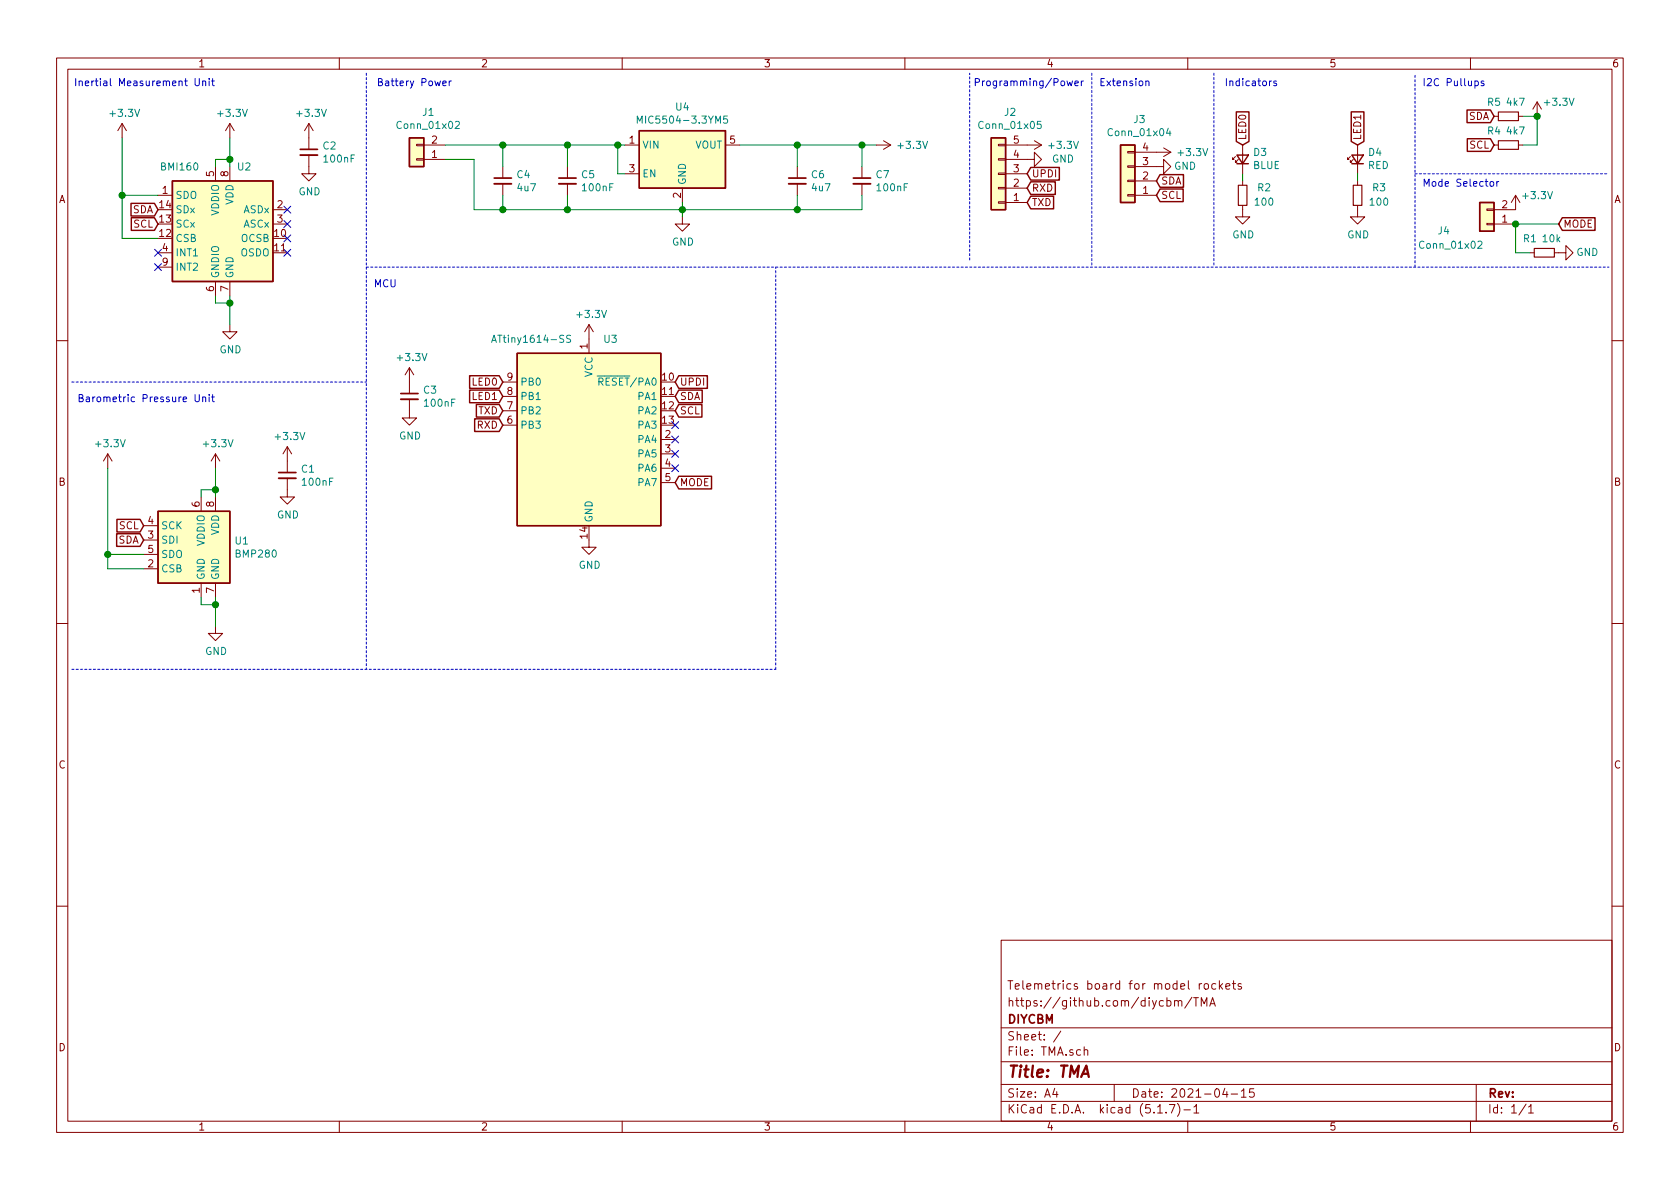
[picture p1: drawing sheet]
EESchema Schematic File Version 4
EELAYER 30 0
EELAYER END
$Descr A4 11693 8268
encoding utf-8
Sheet 1 1
Title "TMA"
Date "2021-04-15"
Rev ""
Comp "DIYCBM "
Comment1 "https://github.com/diycbm/TMA"
Comment2 "Telemetrics board for model rockets"
Comment3 ""
Comment4 ""
$EndDescr
$Comp
L Sensor_Motion:BMI160 U2
U 1 1
P 1600 1550
F 0 "U2" H 1700 1950 50  0000 C CNN
F 1 "BMI160" H 1250 1950 50  0000 C CNN
F 2 "Package_LGA:Bosch_LGA-14_3x2.5mm_P0.5mm" H 1600 1550 50  0001 C CNN
F 3 "https://ae-bst.resource.bosch.com/media/_tech/media/datasheets/BST-BMI160-DS000.pdf" H 900 2400 50  0001 C CNN
	1    1600 1550
	1    0    0    -1  
$EndComp
Wire Wire Line
	1500 1150 1500 1100
Wire Wire Line
	1500 1100 1600 1100
Wire Wire Line
	1600 1100 1600 1150
Connection ~ 1600 1100
Wire Wire Line
	1500 2050 1500 2100
Wire Wire Line
	1500 2100 1600 2100
Wire Wire Line
	1600 2100 1600 2050
Connection ~ 1600 2100
$Comp
L power:+3.3V #PWR0101
U 1 1
P 1600 950
F 0 "#PWR0101" H 1600 800 50  0001 C CNN
F 1 "+3.3V" H 1615 1123 50  0000 C CNN
F 2 "" H 1600 950 50  0001 C CNN
F 3 "" H 1600 950 50  0001 C CNN
	1    1600 950 
	1    0    0    -1  
$EndComp
$Comp
L power:GND #PWR0102
U 1 1
P 1600 2250
F 0 "#PWR0102" H 1600 2000 50  0001 C CNN
F 1 "GND" H 1605 2077 50  0000 C CNN
F 2 "" H 1600 2250 50  0001 C CNN
F 3 "" H 1600 2250 50  0001 C CNN
	1    1600 2250
	1    0    0    -1  
$EndComp
NoConn ~ 1100 1750
NoConn ~ 1100 1850
NoConn ~ 2000 1750
NoConn ~ 2000 1650
NoConn ~ 2000 1550
NoConn ~ 2000 1450
Text GLabel 1100 1450 0    50   Input ~ 0
SDA
Text GLabel 1100 1550 0    50   Input ~ 0
SCL
Wire Wire Line
	1100 1350 850  1350
Wire Wire Line
	850  1350 850  1650
Wire Wire Line
	850  1650 1100 1650
$Comp
L power:+3.3V #PWR0103
U 1 1
P 850 950
F 0 "#PWR0103" H 850 800 50  0001 C CNN
F 1 "+3.3V" H 865 1123 50  0000 C CNN
F 2 "" H 850 950 50  0001 C CNN
F 3 "" H 850 950 50  0001 C CNN
	1    850  950 
	1    0    0    -1  
$EndComp
Wire Wire Line
	850  950  850  1350
Connection ~ 850  1350
Text Notes 1500 600  2    50   ~ 0
Inertial Measurement Unit
$Comp
L Sensor_Pressure:BMP280 U1
U 1 1
P 1400 3850
F 0 "U1" H 1630 3946 50  0000 L CNN
F 1 "BMP280" H 1630 3855 50  0000 L CNN
F 2 "Package_LGA:Bosch_LGA-8_2x2.5mm_P0.65mm_ClockwisePinNumbering" H 1400 3150 50  0001 C CNN
F 3 "https://ae-bst.resource.bosch.com/media/_tech/media/datasheets/BST-BMP280-DS001.pdf" H 1400 3850 50  0001 C CNN
	1    1400 3850
	1    0    0    -1  
$EndComp
Wire Wire Line
	1400 3450 1400 3400
Wire Wire Line
	1400 3400 1500 3400
Wire Wire Line
	1500 3400 1500 3450
Connection ~ 1500 3400
Wire Wire Line
	1400 4150 1400 4200
Wire Wire Line
	1400 4200 1500 4200
Wire Wire Line
	1500 4200 1500 4150
Connection ~ 1500 4200
$Comp
L power:+3.3V #PWR0104
U 1 1
P 1500 3250
F 0 "#PWR0104" H 1500 3100 50  0001 C CNN
F 1 "+3.3V" H 1515 3423 50  0000 C CNN
F 2 "" H 1500 3250 50  0001 C CNN
F 3 "" H 1500 3250 50  0001 C CNN
	1    1500 3250
	1    0    0    -1  
$EndComp
$Comp
L power:GND #PWR0105
U 1 1
P 1500 4350
F 0 "#PWR0105" H 1500 4100 50  0001 C CNN
F 1 "GND" H 1505 4177 50  0000 C CNN
F 2 "" H 1500 4350 50  0001 C CNN
F 3 "" H 1500 4350 50  0001 C CNN
	1    1500 4350
	1    0    0    -1  
$EndComp
Text Notes 1500 2800 2    50   ~ 0
Barometric Pressure Unit
Text GLabel 1000 3750 0    50   Input ~ 0
SDA
Text GLabel 1000 3650 0    50   Input ~ 0
SCL
$Comp
L power:+3.3V #PWR0106
U 1 1
P 750 3250
F 0 "#PWR0106" H 750 3100 50  0001 C CNN
F 1 "+3.3V" H 765 3423 50  0000 C CNN
F 2 "" H 750 3250 50  0001 C CNN
F 3 "" H 750 3250 50  0001 C CNN
	1    750  3250
	1    0    0    -1  
$EndComp
Wire Wire Line
	750  3250 750  3850
Wire Wire Line
	750  3850 1000 3850
Wire Wire Line
	750  3850 750  3950
Wire Wire Line
	750  3950 1000 3950
Connection ~ 750  3850
Wire Notes Line
	500  2650 2550 2650
Text Notes 2600 2000 0    50   ~ 0
MCU
Wire Wire Line
	1500 3250 1500 3400
Wire Wire Line
	1500 4200 1500 4350
$Comp
L Device:C_Small C1
U 1 1
P 2000 3300
F 0 "C1" H 2092 3346 50  0000 L CNN
F 1 "100nF" H 2092 3255 50  0000 L CNN
F 2 "Capacitor_SMD:C_0402_1005Metric" H 2000 3300 50  0001 C CNN
F 3 "~" H 2000 3300 50  0001 C CNN
	1    2000 3300
	1    0    0    -1  
$EndComp
$Comp
L power:+3.3V #PWR01
U 1 1
P 2000 3200
F 0 "#PWR01" H 2000 3050 50  0001 C CNN
F 1 "+3.3V" H 2015 3373 50  0000 C CNN
F 2 "" H 2000 3200 50  0001 C CNN
F 3 "" H 2000 3200 50  0001 C CNN
	1    2000 3200
	1    0    0    -1  
$EndComp
$Comp
L power:GND #PWR02
U 1 1
P 2000 3400
F 0 "#PWR02" H 2000 3150 50  0001 C CNN
F 1 "GND" H 2005 3227 50  0000 C CNN
F 2 "" H 2000 3400 50  0001 C CNN
F 3 "" H 2000 3400 50  0001 C CNN
	1    2000 3400
	1    0    0    -1  
$EndComp
Wire Wire Line
	1600 950  1600 1100
Wire Wire Line
	1600 2100 1600 2250
$Comp
L Device:C_Small C2
U 1 1
P 2150 1050
F 0 "C2" H 2242 1096 50  0000 L CNN
F 1 "100nF" H 2242 1005 50  0000 L CNN
F 2 "Capacitor_SMD:C_0402_1005Metric" H 2150 1050 50  0001 C CNN
F 3 "~" H 2150 1050 50  0001 C CNN
	1    2150 1050
	1    0    0    -1  
$EndComp
$Comp
L power:+3.3V #PWR03
U 1 1
P 2150 950
F 0 "#PWR03" H 2150 800 50  0001 C CNN
F 1 "+3.3V" H 2165 1123 50  0000 C CNN
F 2 "" H 2150 950 50  0001 C CNN
F 3 "" H 2150 950 50  0001 C CNN
	1    2150 950 
	1    0    0    -1  
$EndComp
$Comp
L power:GND #PWR04
U 1 1
P 2150 1150
F 0 "#PWR04" H 2150 900 50  0001 C CNN
F 1 "GND" H 2155 977 50  0000 C CNN
F 2 "" H 2150 1150 50  0001 C CNN
F 3 "" H 2150 1150 50  0001 C CNN
	1    2150 1150
	1    0    0    -1  
$EndComp
Text Notes 3150 600  2    50   ~ 0
Battery Power
Text Notes 7550 600  2    50   ~ 0
Programming/Power\n
$Comp
L Connector_Generic:Conn_01x02 J1
U 1 1
P 2900 1100
F 0 "J1" H 2818 775 50  0000 C CNN
F 1 "Conn_01x02" H 2818 866 50  0000 C CNN
F 2 "Connector_JST:JST_PH_S2B-PH-K_1x02_P2.00mm_Horizontal" H 2900 1100 50  0001 C CNN
F 3 "~" H 2900 1100 50  0001 C CNN
	1    2900 1100
	-1   0    0    1   
$EndComp
$Comp
L MCU_Microchip_ATtiny:ATtiny1614-SS U3
U 1 1
P 4100 3050
F 0 "U3" H 4250 3750 50  0000 C CNN
F 1 "ATtiny1614-SS" H 3700 3750 50  0000 C CNN
F 2 "Package_SO:SOIC-14_3.9x8.7mm_P1.27mm" H 4100 3050 50  0001 C CIN
F 3 "http://ww1.microchip.com/downloads/en/DeviceDoc/ATtiny1614-data-sheet-40001995A.pdf" H 4100 3050 50  0001 C CNN
	1    4100 3050
	1    0    0    -1  
$EndComp
$Comp
L power:+3.3V #PWR05
U 1 1
P 2850 2650
F 0 "#PWR05" H 2850 2500 50  0001 C CNN
F 1 "+3.3V" H 2865 2823 50  0000 C CNN
F 2 "" H 2850 2650 50  0001 C CNN
F 3 "" H 2850 2650 50  0001 C CNN
	1    2850 2650
	1    0    0    -1  
$EndComp
$Comp
L power:GND #PWR06
U 1 1
P 2850 2850
F 0 "#PWR06" H 2850 2600 50  0001 C CNN
F 1 "GND" H 2855 2677 50  0000 C CNN
F 2 "" H 2850 2850 50  0001 C CNN
F 3 "" H 2850 2850 50  0001 C CNN
	1    2850 2850
	1    0    0    -1  
$EndComp
$Comp
L Device:C_Small C3
U 1 1
P 2850 2750
F 0 "C3" H 2942 2796 50  0000 L CNN
F 1 "100nF" H 2942 2705 50  0000 L CNN
F 2 "Capacitor_SMD:C_0402_1005Metric" H 2850 2750 50  0001 C CNN
F 3 "~" H 2850 2750 50  0001 C CNN
	1    2850 2750
	1    0    0    -1  
$EndComp
$Comp
L power:+3.3V #PWR07
U 1 1
P 4100 2350
F 0 "#PWR07" H 4100 2200 50  0001 C CNN
F 1 "+3.3V" H 4115 2523 50  0000 C CNN
F 2 "" H 4100 2350 50  0001 C CNN
F 3 "" H 4100 2350 50  0001 C CNN
	1    4100 2350
	1    0    0    -1  
$EndComp
$Comp
L power:GND #PWR08
U 1 1
P 4100 3750
F 0 "#PWR08" H 4100 3500 50  0001 C CNN
F 1 "GND" H 4105 3577 50  0000 C CNN
F 2 "" H 4100 3750 50  0001 C CNN
F 3 "" H 4100 3750 50  0001 C CNN
	1    4100 3750
	1    0    0    -1  
$EndComp
Text GLabel 4700 2650 2    50   Input ~ 0
UPDI
$Comp
L Regulator_Linear:MIC5504-3.3YM5 U4
U 1 1
P 4750 1100
F 0 "U4" H 4750 1467 50  0000 C CNN
F 1 "MIC5504-3.3YM5" H 4750 1376 50  0000 C CNN
F 2 "Package_TO_SOT_SMD:SOT-23-5" H 4750 700 50  0001 C CNN
F 3 "http://ww1.microchip.com/downloads/en/DeviceDoc/MIC550X.pdf" H 4500 1350 50  0001 C CNN
	1    4750 1100
	1    0    0    -1  
$EndComp
Wire Wire Line
	3100 1000 3500 1000
Connection ~ 3500 1000
Wire Wire Line
	3500 1000 3950 1000
$Comp
L Device:C_Small C4
U 1 1
P 3500 1250
F 0 "C4" H 3592 1296 50  0000 L CNN
F 1 "4u7" H 3592 1205 50  0000 L CNN
F 2 "Capacitor_SMD:C_0402_1005Metric" H 3500 1250 50  0001 C CNN
F 3 "~" H 3500 1250 50  0001 C CNN
	1    3500 1250
	1    0    0    -1  
$EndComp
$Comp
L Device:C_Small C5
U 1 1
P 3950 1250
F 0 "C5" H 4042 1296 50  0000 L CNN
F 1 "100nF" H 4042 1205 50  0000 L CNN
F 2 "Capacitor_SMD:C_0402_1005Metric" H 3950 1250 50  0001 C CNN
F 3 "~" H 3950 1250 50  0001 C CNN
	1    3950 1250
	1    0    0    -1  
$EndComp
Connection ~ 3950 1000
$Comp
L power:GND #PWR09
U 1 1
P 4750 1500
F 0 "#PWR09" H 4750 1250 50  0001 C CNN
F 1 "GND" H 4755 1327 50  0000 C CNN
F 2 "" H 4750 1500 50  0001 C CNN
F 3 "" H 4750 1500 50  0001 C CNN
	1    4750 1500
	1    0    0    -1  
$EndComp
Wire Wire Line
	3100 1100 3300 1100
Wire Wire Line
	3300 1100 3300 1450
Wire Wire Line
	3500 1000 3500 1150
Wire Wire Line
	3500 1350 3500 1450
Connection ~ 3500 1450
Wire Wire Line
	3500 1450 3300 1450
Wire Wire Line
	3950 1000 3950 1150
Wire Wire Line
	3950 1350 3950 1450
Connection ~ 3950 1450
Wire Wire Line
	3950 1450 3500 1450
Wire Wire Line
	5150 1000 5550 1000
Connection ~ 5550 1000
Wire Wire Line
	5550 1000 6000 1000
$Comp
L Device:C_Small C6
U 1 1
P 5550 1250
F 0 "C6" H 5642 1296 50  0000 L CNN
F 1 "4u7" H 5642 1205 50  0000 L CNN
F 2 "Capacitor_SMD:C_0402_1005Metric" H 5550 1250 50  0001 C CNN
F 3 "~" H 5550 1250 50  0001 C CNN
	1    5550 1250
	1    0    0    -1  
$EndComp
$Comp
L Device:C_Small C7
U 1 1
P 6000 1250
F 0 "C7" H 6092 1296 50  0000 L CNN
F 1 "100nF" H 6092 1205 50  0000 L CNN
F 2 "Capacitor_SMD:C_0402_1005Metric" H 6000 1250 50  0001 C CNN
F 3 "~" H 6000 1250 50  0001 C CNN
	1    6000 1250
	1    0    0    -1  
$EndComp
Wire Wire Line
	5550 1000 5550 1150
Wire Wire Line
	5550 1350 5550 1450
Wire Wire Line
	6000 1000 6000 1150
Wire Wire Line
	6000 1350 6000 1450
Wire Wire Line
	3950 1450 4750 1450
Connection ~ 5550 1450
Wire Wire Line
	5550 1450 6000 1450
Wire Wire Line
	4750 1400 4750 1450
Connection ~ 4750 1450
Wire Wire Line
	4750 1450 5550 1450
Wire Wire Line
	4750 1500 4750 1450
$Comp
L power:+3.3V #PWR010
U 1 1
P 6100 1000
F 0 "#PWR010" H 6100 850 50  0001 C CNN
F 1 "+3.3V" V 6100 1250 50  0000 C CNN
F 2 "" H 6100 1000 50  0001 C CNN
F 3 "" H 6100 1000 50  0001 C CNN
	1    6100 1000
	0    1    1    0   
$EndComp
Connection ~ 6000 1000
$Comp
L power:+3.3V #PWR011
U 1 1
P 7150 1000
F 0 "#PWR011" H 7150 850 50  0001 C CNN
F 1 "+3.3V" V 7150 1250 50  0000 C CNN
F 2 "" H 7150 1000 50  0001 C CNN
F 3 "" H 7150 1000 50  0001 C CNN
	1    7150 1000
	0    1    1    0   
$EndComp
$Comp
L power:GND #PWR012
U 1 1
P 7150 1100
F 0 "#PWR012" H 7150 850 50  0001 C CNN
F 1 "GND" V 7150 850 50  0000 C CNN
F 2 "" H 7150 1100 50  0001 C CNN
F 3 "" H 7150 1100 50  0001 C CNN
	1    7150 1100
	0    -1   -1   0   
$EndComp
Text GLabel 7150 1200 2    50   Input ~ 0
UPDI
Wire Notes Line
	2550 1850 11200 1850
Wire Notes Line
	2550 500  2550 4650
Wire Notes Line
	8450 500  8450 1850
Text GLabel 4700 2750 2    50   Input ~ 0
SDA
Text GLabel 4700 2850 2    50   Input ~ 0
SCL
NoConn ~ 4700 2950
NoConn ~ 4700 3050
NoConn ~ 4700 3150
NoConn ~ 4700 3250
$Comp
L Device:LED_Small D3
U 1 1
P 8650 1100
F 0 "D3" V 8696 1030 50  0000 R CNN
F 1 "BLUE" V 8605 1030 50  0000 R CNN
F 2 "LED_SMD:LED_0402_1005Metric" V 8650 1100 50  0001 C CNN
F 3 "~" V 8650 1100 50  0001 C CNN
	1    8650 1100
	0    -1   -1   0   
$EndComp
$Comp
L Device:LED_Small D4
U 1 1
P 9450 1100
F 0 "D4" V 9496 1030 50  0000 R CNN
F 1 "RED" V 9405 1030 50  0000 R CNN
F 2 "LED_SMD:LED_0402_1005Metric" V 9450 1100 50  0001 C CNN
F 3 "~" V 9450 1100 50  0001 C CNN
	1    9450 1100
	0    -1   -1   0   
$EndComp
Text Notes 8900 600  2    50   ~ 0
Indicators
Text GLabel 3500 2650 0    50   Input ~ 0
LED0
Text GLabel 3500 2750 0    50   Input ~ 0
LED1
Text GLabel 8650 1000 1    50   Input ~ 0
LED0
Text GLabel 9450 1000 1    50   Input ~ 0
LED1
$Comp
L power:GND #PWR013
U 1 1
P 8650 1450
F 0 "#PWR013" H 8650 1200 50  0001 C CNN
F 1 "GND" H 8655 1277 50  0000 C CNN
F 2 "" H 8650 1450 50  0001 C CNN
F 3 "" H 8650 1450 50  0001 C CNN
	1    8650 1450
	1    0    0    -1  
$EndComp
$Comp
L power:GND #PWR014
U 1 1
P 9450 1450
F 0 "#PWR014" H 9450 1200 50  0001 C CNN
F 1 "GND" H 9455 1277 50  0000 C CNN
F 2 "" H 9450 1450 50  0001 C CNN
F 3 "" H 9450 1450 50  0001 C CNN
	1    9450 1450
	1    0    0    -1  
$EndComp
$Comp
L Device:R_Small R2
U 1 1
P 8650 1350
F 0 "R2" H 8500 1300 50  0000 C CNN
F 1 "100" H 8500 1400 50  0000 C CNN
F 2 "Resistor_SMD:R_0402_1005Metric" H 8650 1350 50  0001 C CNN
F 3 "~" H 8650 1350 50  0001 C CNN
	1    8650 1350
	-1   0    0    1   
$EndComp
$Comp
L Device:R_Small R3
U 1 1
P 9450 1350
F 0 "R3" H 9300 1300 50  0000 C CNN
F 1 "100" H 9300 1400 50  0000 C CNN
F 2 "Resistor_SMD:R_0402_1005Metric" H 9450 1350 50  0001 C CNN
F 3 "~" H 9450 1350 50  0001 C CNN
	1    9450 1350
	-1   0    0    1   
$EndComp
Wire Wire Line
	9450 1200 9450 1250
Wire Wire Line
	8650 1200 8650 1250
Wire Notes Line
	9850 1850 9850 500 
Text GLabel 10400 1000 0    50   Input ~ 0
SCL
$Comp
L Device:R_Small R4
U 1 1
P 10500 1000
F 0 "R4" V 10400 900 50  0000 C CNN
F 1 "4k7" V 10400 1050 50  0000 C CNN
F 2 "Resistor_SMD:R_0402_1005Metric" H 10500 1000 50  0001 C CNN
F 3 "~" H 10500 1000 50  0001 C CNN
	1    10500 1000
	0    1    1    0   
$EndComp
$Comp
L Device:R_Small R5
U 1 1
P 10500 800
F 0 "R5" V 10400 700 50  0000 C CNN
F 1 "4k7" V 10400 850 50  0000 C CNN
F 2 "Resistor_SMD:R_0402_1005Metric" H 10500 800 50  0001 C CNN
F 3 "~" H 10500 800 50  0001 C CNN
	1    10500 800 
	0    1    1    0   
$EndComp
Text GLabel 10400 800  0    50   Input ~ 0
SDA
Text Notes 9900 600  0    50   ~ 0
I2C Pullups\n
Wire Notes Line
	9850 1200 11200 1200
Text GLabel 4700 3350 2    50   Input ~ 0
MODE
Wire Wire Line
	10600 800  10700 800 
Wire Wire Line
	10700 1000 10700 800 
Wire Wire Line
	10600 1000 10700 1000
Connection ~ 10700 800 
Wire Notes Line
	5400 4650 5400 1850
Wire Notes Line
	500  4650 5400 4650
Wire Notes Line
	6750 1800 6750 500 
Wire Wire Line
	6000 1000 6100 1000
Wire Wire Line
	3950 1000 4300 1000
Wire Wire Line
	4350 1200 4300 1200
Wire Wire Line
	4300 1200 4300 1000
Connection ~ 4300 1000
Wire Wire Line
	4300 1000 4350 1000
$Comp
L Connector_Generic:Conn_01x05 J2
U 1 1
P 6950 1200
F 0 "J2" H 6868 775 50  0000 C CNN
F 1 "Conn_01x05" H 6868 866 50  0000 C CNN
F 2 "Connector_JST:JST_PH_S5B-PH-K_1x05_P2.00mm_Horizontal" H 6950 1200 50  0001 C CNN
F 3 "~" H 6950 1200 50  0001 C CNN
	1    6950 1200
	-1   0    0    1   
$EndComp
Text GLabel 3500 2950 0    50   Input ~ 0
RXD
Text GLabel 3500 2850 0    50   Input ~ 0
TXD
Text GLabel 7150 1300 2    50   Input ~ 0
RXD
Text GLabel 7150 1400 2    50   Input ~ 0
TXD
Wire Notes Line
	7600 500  7600 1850
Text Notes 7650 600  0    50   ~ 0
Extension
Text GLabel 8050 1250 2    50   Input ~ 0
SDA
Text GLabel 8050 1350 2    50   Input ~ 0
SCL
Text GLabel 10850 1550 2    50   Input ~ 0
MODE
Text Notes 9900 1300 0    50   ~ 0
Mode Selector
$Comp
L Connector_Generic:Conn_01x02 J4
U 1 1
P 10350 1550
F 0 "J4" H 10650 1600 50  0000 C CNN
F 1 "Conn_01x02" H 10600 1700 50  0000 C CNN
F 2 "Connector_JST:JST_PH_S2B-PH-K_1x02_P2.00mm_Horizontal" H 10350 1550 50  0001 C CNN
F 3 "~" H 10350 1550 50  0001 C CNN
	1    10350 1550
	-1   0    0    1   
$EndComp
$Comp
L power:+3.3V #PWR017
U 1 1
P 10700 800
F 0 "#PWR017" H 10700 650 50  0001 C CNN
F 1 "+3.3V" H 10850 900 50  0000 C CNN
F 2 "" H 10700 800 50  0001 C CNN
F 3 "" H 10700 800 50  0001 C CNN
	1    10700 800 
	1    0    0    -1  
$EndComp
$Comp
L power:+3.3V #PWR018
U 1 1
P 10550 1450
F 0 "#PWR018" H 10550 1300 50  0001 C CNN
F 1 "+3.3V" H 10700 1550 50  0000 C CNN
F 2 "" H 10550 1450 50  0001 C CNN
F 3 "" H 10550 1450 50  0001 C CNN
	1    10550 1450
	1    0    0    -1  
$EndComp
$Comp
L Device:R_Small R1
U 1 1
P 10750 1750
F 0 "R1" V 10650 1650 50  0000 C CNN
F 1 "10k" V 10650 1800 50  0000 C CNN
F 2 "Resistor_SMD:R_0402_1005Metric" H 10750 1750 50  0001 C CNN
F 3 "~" H 10750 1750 50  0001 C CNN
	1    10750 1750
	0    1    1    0   
$EndComp
$Comp
L power:GND #PWR019
U 1 1
P 10850 1750
F 0 "#PWR019" H 10850 1500 50  0001 C CNN
F 1 "GND" V 10850 1550 50  0000 C CNN
F 2 "" H 10850 1750 50  0001 C CNN
F 3 "" H 10850 1750 50  0001 C CNN
	1    10850 1750
	0    -1   -1   0   
$EndComp
Wire Wire Line
	10550 1550 10550 1750
Wire Wire Line
	10550 1750 10650 1750
Wire Wire Line
	10550 1550 10850 1550
Connection ~ 10550 1550
$Comp
L Connector_Generic:Conn_01x04 J3
U 1 1
P 7850 1250
F 0 "J3" H 7768 825 50  0000 C CNN
F 1 "Conn_01x04" H 7768 916 50  0000 C CNN
F 2 "Connector_JST:JST_PH_S4B-PH-K_1x04_P2.00mm_Horizontal" H 7850 1250 50  0001 C CNN
F 3 "~" H 7850 1250 50  0001 C CNN
	1    7850 1250
	-1   0    0    1   
$EndComp
$Comp
L power:+3.3V #PWR015
U 1 1
P 8050 1050
F 0 "#PWR015" H 8050 900 50  0001 C CNN
F 1 "+3.3V" V 8050 1300 50  0000 C CNN
F 2 "" H 8050 1050 50  0001 C CNN
F 3 "" H 8050 1050 50  0001 C CNN
	1    8050 1050
	0    1    1    0   
$EndComp
$Comp
L power:GND #PWR016
U 1 1
P 8050 1150
F 0 "#PWR016" H 8050 900 50  0001 C CNN
F 1 "GND" V 8050 950 50  0000 C CNN
F 2 "" H 8050 1150 50  0001 C CNN
F 3 "" H 8050 1150 50  0001 C CNN
	1    8050 1150
	0    -1   -1   0   
$EndComp
$EndSCHEMATC
